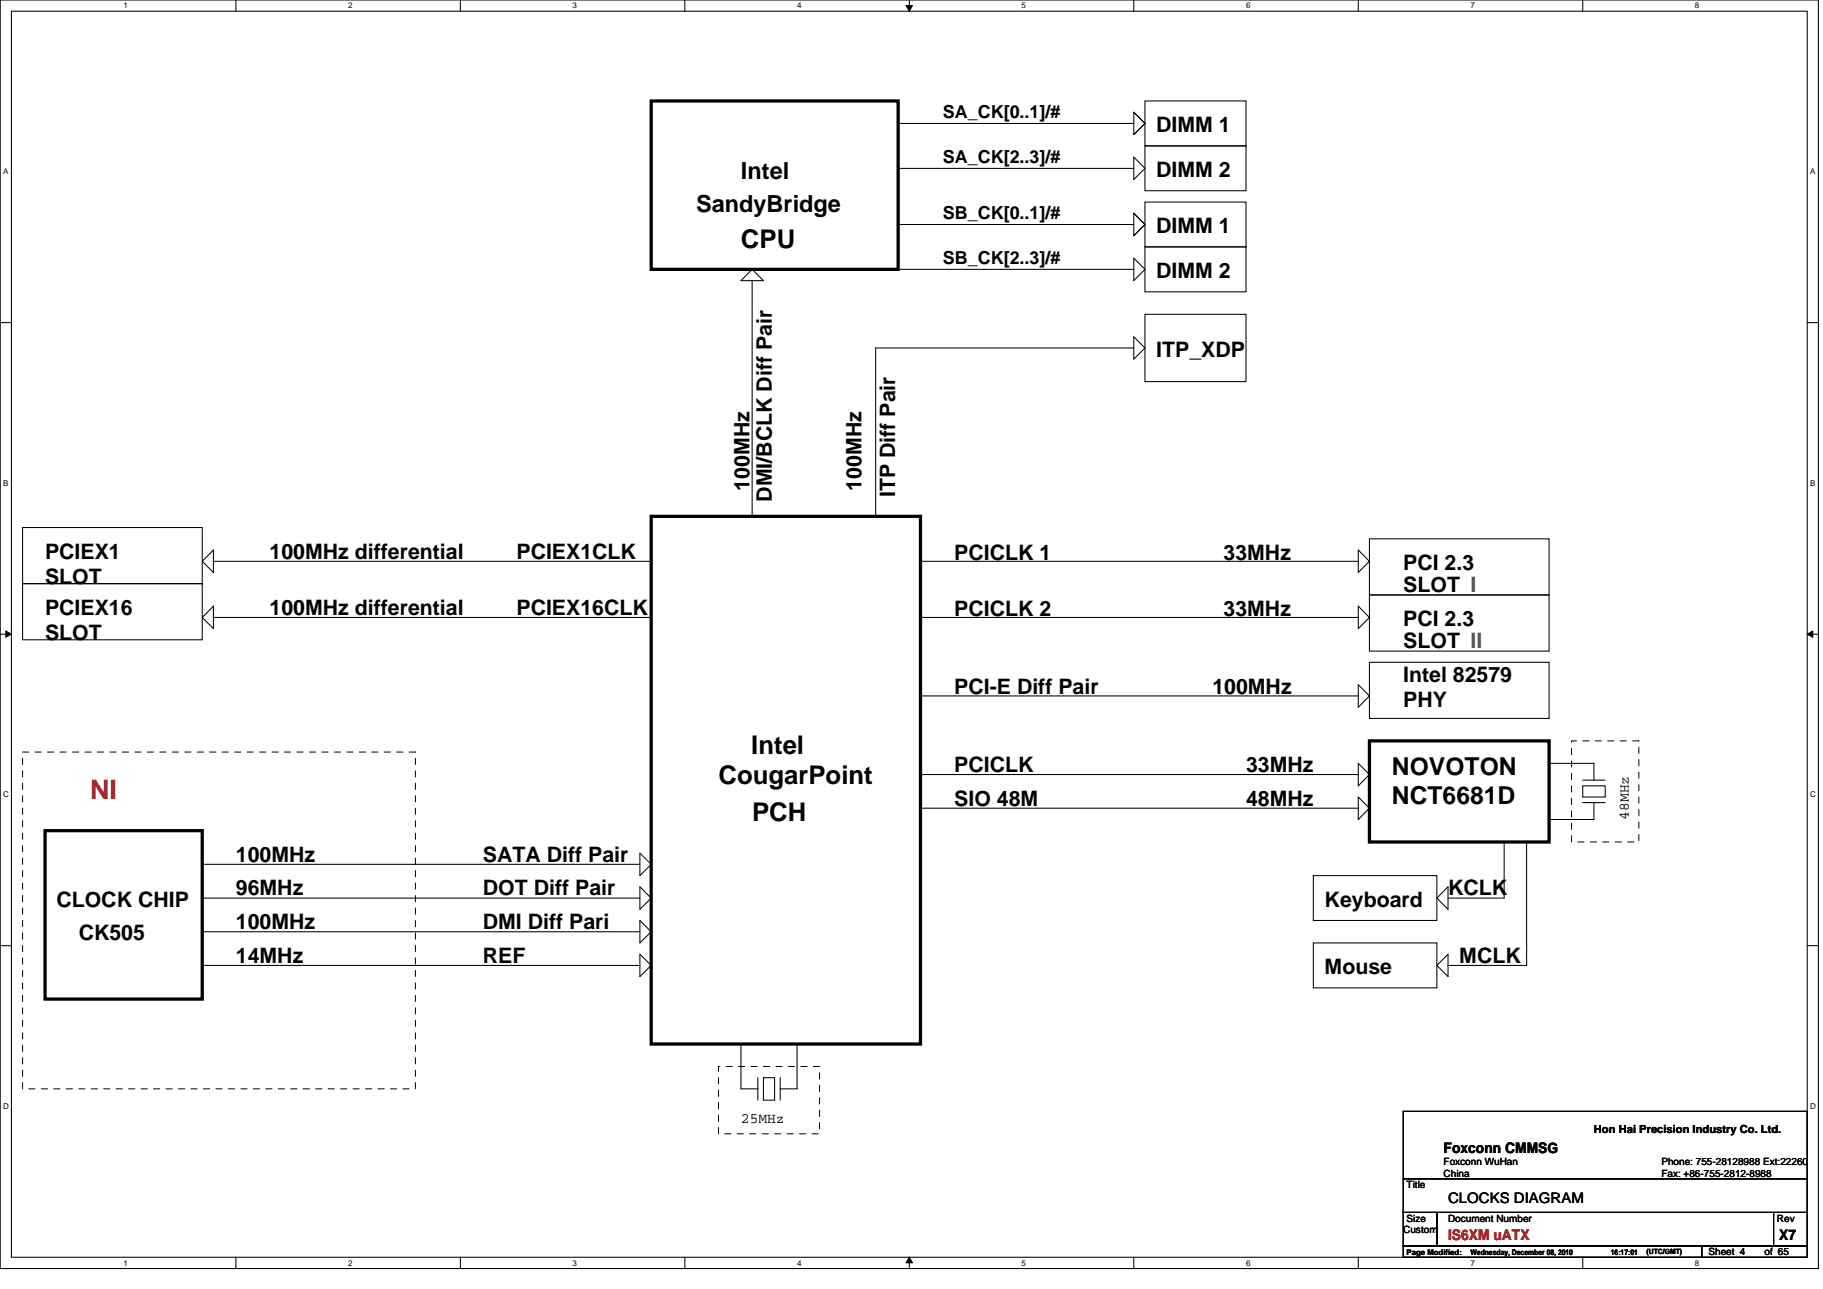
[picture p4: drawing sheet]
<svg xmlns="http://www.w3.org/2000/svg" width="297mm" height="210mm" viewBox="0 0 297 210" stroke-linecap="round" stroke-linejoin="round" font-family="sans-serif">
<path d="M0 0h296.3v206.7h-296.3zM1.9 1.8h292.6v203h-292.6z" fill="none" stroke="#000" stroke-width=".17"/>
<g fill="#fff">
<path d="M20.1 .2h.8v1.5h-.8z"/>
<path d="M20.1 205h.8v1.5h-.8z"/>
</g>
<path d="M38.4 0v1.8M38.4 204.8v1.8" fill="none" stroke="#000" stroke-width=".17"/>
<g fill="#fff">
<path d="M56.7 .2h.7v1.5h-.7z"/>
<path d="M56.7 205h.7v1.5h-.7z"/>
</g>
<path d="M75 0v1.8M75 204.8v1.8" fill="none" stroke="#000" stroke-width=".17"/>
<g fill="#fff">
<path d="M93.3 .2h.7v1.5h-.7z"/>
<path d="M93.3 205h.7v1.5h-.7z"/>
</g>
<path d="M111.6 0v1.8M111.6 204.8v1.8" fill="none" stroke="#000" stroke-width=".17"/>
<g fill="#fff">
<path d="M129.9 .2h.7v1.5h-.7z"/>
<path d="M129.9 205h.7v1.5h-.7z"/>
</g>
<path d="M148.2 0v1.8M148.2 204.8v1.8" fill="none" stroke="#000" stroke-width=".17"/>
<path d="M147.6 .9h1.1l-.5 .9zM148.2 204.8l.5 .9h-1.1z" fill="#000" stroke="#000" stroke-width=".16"/>
<g fill="#fff">
<path d="M166.5 .2h.7v1.5h-.7z"/>
<path d="M166.5 205h.7v1.5h-.7z"/>
</g>
<path d="M184.7 0v1.8M184.7 204.8v1.8" fill="none" stroke="#000" stroke-width=".17"/>
<g fill="#fff">
<path d="M203 .2h.7v1.5h-.7z"/>
<path d="M203 205h.7v1.5h-.7z"/>
</g>
<path d="M221.3 0v1.8M221.3 204.8v1.8" fill="none" stroke="#000" stroke-width=".17"/>
<g fill="#fff">
<path d="M239.6 .2h.7v1.5h-.7z"/>
<path d="M239.6 205h.7v1.5h-.7z"/>
</g>
<path d="M257.9 0v1.8M257.9 204.8v1.8" fill="none" stroke="#000" stroke-width=".17"/>
<g fill="#fff">
<path d="M276.2 .2h.7v1.5h-.7z"/>
<path d="M276.2 205h.7v1.5h-.7z"/>
<path d="M.5 27.2h.9v1.4h-.9z"/>
<path d="M294.9 27.2h.9v1.4h-.9z"/>
<path d="M.5 77.9h.9v1.5h-.9z"/>
<path d="M294.9 77.9h.9v1.5h-.9z"/>
</g>
<path d="M0 52.6h1.9M294.5 52.6h1.8" fill="none" stroke="#000" stroke-width=".17"/>
<g fill="#fff">
<path d="M.5 128.7h1v1.4h-1z"/>
<path d="M294.9 128.7h1v1.4h-1z"/>
</g>
<path d="M0 103.3h1.9M294.5 103.3h1.8" fill="none" stroke="#000" stroke-width=".17"/>
<path d="M.9 102.8l1 .5-1 .5zM294.5 103.3l.9-.5v1z" fill="#000" stroke="#000" stroke-width=".16"/>
<g fill="#fff">
<path d="M.5 179.4h1v1.5h-1z"/>
<path d="M294.9 179.4h1v1.5h-1z"/>
</g>
<g fill="none" stroke="#000" stroke-width=".17">
<path d="M184.7 18.3l1.9 1.8-1.9 1.8M184.7 18.3v3.6M186.6 16.4h16.4v7.4h-16.4zM146.3 27.4h38.4M146.3 20.1h38.4M146.3 36.6h38.4M184.7 25.6l1.9 1.8-1.9 1.9zM184.7 34.7l1.9 1.9-1.9 1.8M184.7 34.7v3.7M186.6 23.8h16.4v7.3h-16.4zM186.6 32.9h16.4v7.3h-16.4zM122.6 43.9l1.8 1.8h-3.7z"/>
<path d="M122.6 45.7v38.4M146.3 43.9h38.4M184.7 56.7h-42v27.4M184.7 42.1l1.9 1.8-1.9 1.8zM184.7 54.9l1.9 1.8-1.9 1.8zM186.6 51.2h16.4v11h-16.4zM186.6 40.2h16.4v7.3h-16.4zM3.7 95.1h29.3v9.1h-29.3zM3.7 85.9h29.3v9.2h-29.3zM34.8 98.7v3.7l-1.8-1.8zM34.8 91.4h71.3M34.8 89.6v3.7l-1.8-1.9z"/>
<path d="M150 91.4h71.3M221.3 98.7l1.8 1.9-1.8 1.8zM221.3 89.6l1.8 1.8-1.8 1.9zM223.1 96.9h29.3v9.2h-29.3zM223.1 87.8h29.3v9.1h-29.3zM34.8 100.6h71.3M150 113.4h71.3M150 100.6h71.3M221.3 111.5l1.8 1.9-1.8 1.8zM223.1 107.9h29.3v9.1h-29.3zM23.8 122.5h.1M104.3 139v3.6l1.8-1.8"/>
<path d="M150 126.2h71.3M150 131.7h71.3M221.3 124.4l1.8 1.8-1.8 1.8zM221.3 129.8l1.8 1.9-1.8 1.8zM245.1 137.2v9.1h-9.2M248.7 137.2v20.1h-12.8M252.4 124.4h7.3v2.7M257.9 127.1h3.7M257.9 130.7h3.7M257.9 128h3.7v1.8h-3.7zM259.7 130.7v2.8h-7.3M0 154.1h1.9"/>
<path d="M33 157.3h71.3M33 146.3h71.3M33 151.8h71.3M33 140.8h71.3M104.3 155.4l1.8 1.9-1.8 1.8zM104.3 144.5l1.8 1.8-1.8 1.8zM104.3 149.9l1.8 1.9-1.8 1.8zM214 142.6h20.1v7.3h-20.1zM214 153.6h20.1v7.3h-20.1zM234.1 157.3l1.8-1.9v3.7zM235.9 144.5v3.6l-1.8-1.8zM294.5 154.1h1.8"/>
<path d="M120.7 170.1v7.3h2.8M123.5 175.6v3.6M124.4 175.6h1.8v3.6h-1.8zM127.1 175.6v3.6M129.9 170.1v7.3h-2.8M228.6 181h65.9v11h-65.9zM228.6 192h65.9v5.5h-65.9zM228.6 197.5h5.5v5.5h-5.5zM234.1 197.5h54.9v5.5h-54.9zM289 197.5h5.5v5.5h-5.5zM228.6 203h48.7v1.8h-48.7zM277.3 203h17.2v1.8h-17.2z"/>
</g>
<path d="M106.1 16.4h40.2v27.5h-40.2zM106.1 84.1h43.9v86h-43.9zM7.3 135.3h25.7v27.5h-25.7zM223.1 120.7h29.3v16.5h-29.3z" fill="none" stroke="#000" stroke-width=".53"/>
<path d="M104.3 139l1.8 1.8" fill="none" stroke="#000040" stroke-width=".17"/>
<path d="M3.7 122.5h64v54.9h-64zM256.1 120.7h10.9v16.5h-10.9zM117.1 173.7h16.4v11h-16.4z" fill="none" stroke="#000" stroke-width=".16" stroke-dasharray="1 1 1 1 1 1 1 1"/>
<text font-size="4.4" fill="#f00" x="14.7" y="130.2">NI</text>
<g font-size="4.2">
<text x="120.7" y="40.5">CPU</text>
<text x="122.4" y="122.8">Intel</text>
<text x="117.1" y="127.7">CougarPoint</text>
<text x="122.6" y="133.7">PCH</text>
</g>
<g font-size="4">
<text x="226.8" y="126.2">NOVOTON</text>
<text x="226.8" y="131">NCT6681D</text>
</g>
<g font-size="3.8">
<text x="120.7" y="29.1">Intel</text>
<text x="113.4" y="34.6">SandyBridge</text>
</g>
<g font-size="3.5">
<text x="188.4" y="21.5">DIMM 1</text>
<text x="188.4" y="28.8">DIMM 2</text>
<text x="188.4" y="38">DIMM 1</text>
<text x="188.4" y="45.3">DIMM 2</text>
<text x="188.4" y="58.1">ITP_XDP</text>
<text x="122.1" y="79.9" transform="rotate(-90 122.1 79.9)">100MHz</text>
<text x="125.7" y="81.7" transform="rotate(-90 125.7 81.7)">DMI/BCLK Diff Pair</text>
<text x="140.4" y="79.9" transform="rotate(-90 140.4 79.9)">100MHz</text>
<text x="145.9" y="81" transform="rotate(-90 145.9 81)">ITP Diff Pair</text>
<text x="7.3" y="91">PCIEX1</text>
<text x="7.3" y="95.1">SLOT</text>
<text x="43.9" y="91">100MHz differential</text>
<text x="84.2" y="91">PCIEX1CLK</text>
<text x="155.5" y="91.2">PCICLK 1</text>
<text x="199.4" y="91.2">33MHz</text>
<text x="228.6" y="92.8">PCI 2.3</text>
<text x="7.3" y="100.1">PCIEX16</text>
<text x="43.9" y="100.1">100MHz differential</text>
<text x="84.2" y="100.1">PCIEX16CLK</text>
<text x="155.5" y="100.3">PCICLK 2</text>
<text x="199.4" y="100.3">33MHz</text>
<text x="228.6" y="102">PCI 2.3</text>
<text x="228.6" y="96.5">SLOT I</text>
<text x="7.3" y="104.2">SLOT</text>
<text x="228.6" y="105.6">SLOT II</text>
<text x="155.5" y="113.1">PCI-E Diff Pair</text>
<text x="197.5" y="113.1">100MHz</text>
<text x="228.6" y="111.1">Intel 82579</text>
<text x="228.6" y="115.2">PHY</text>
<text x="155.5" y="125.7">PCICLK</text>
<text x="203" y="125.7">33MHz</text>
<text x="155.5" y="131.2">SIO 48M</text>
<text x="203" y="131.2">48MHz</text>
<text x="38.4" y="140.4">100MHz</text>
<text x="78.7" y="140.4">SATA Diff Pair</text>
<text x="9.2" y="147.7">CLOCK CHIP</text>
<text x="38.4" y="145.9">96MHz</text>
<text x="78.7" y="145.9">DOT Diff Pair</text>
<text x="215.8" y="147.7">Keyboard</text>
<text x="235.9" y="145.9">KCLK</text>
<text x="12.8" y="153.2">CK505</text>
<text x="38.4" y="151.3">100MHz</text>
<text x="78.7" y="151.3">DMI Diff Pari</text>
<text x="38.4" y="156.8">14MHz</text>
<text x="78.7" y="156.8">REF</text>
<text x="215.8" y="158.7">Mouse</text>
<text x="237.8" y="156.8">MCLK</text>
</g>
<g font-size="2.9">
<text x="153.6" y="19.2">SA_CK[0..1]/#</text>
<text x="153.6" y="26.5">SA_CK[2..3]/#</text>
<text x="153.6" y="35.6">SB_CK[0..1]/#</text>
<text x="153.6" y="42.9">SB_CK[2..3]/#</text>
</g>
<g font-size="2.4">
<text x="265.4" y="133.5" transform="rotate(-90 265.4 133.5)">48MHz</text>
<text x="120.7" y="182.9">25MHz</text>
<text x="235.2" y="187.8">Foxconn CMMSG</text>
<text x="235.9" y="196">CLOCKS DIAGRAM</text>
<text x="289.9" y="202.1">X7</text>
</g>
<text font-size="2.4" fill="#f00" x="235.9" y="202.1">IS6XM uATX</text>
<text font-size="1.8" x="259.7" y="184.6">Hon Hai Precision Industry Co. Ltd.</text>
<g font-size="1.6">
<text x="235.2" y="189.8">Foxconn WuHan</text>
<text x="235.2" y="191.7">China</text>
<text x="270.7" y="189.8">Phone: 755-28128988 Ext:22260</text>
<text x="270.7" y="191.7">Fax: +86-755-2812-8988</text>
<text x="229.2" y="193.5">Title</text>
<text x="228.6" y="200.8">Custom</text>
<text x="229.2" y="199">Size</text>
<text x="235.9" y="199">Document Number</text>
<text x="289.5" y="199">Rev</text>
<text x="278.4" y="204.5">Sheet 4</text>
<text x="287.5" y="204.5">of 65</text>
</g>
<g font-size="1.3">
<text x="20.1" y="1.4">1</text>
<text x="56.7" y="1.4">2</text>
<text x="93.3" y="1.4">3</text>
<text x="129.9" y="1.4">4</text>
<text x="166.5" y="1.4">5</text>
<text x="203" y="1.4">6</text>
<text x="239.6" y="1.4">7</text>
<text x="276.2" y="1.4">8</text>
<text x=".5" y="28.4">A</text>
<text x="294.9" y="28.4">A</text>
<text x=".5" y="79.1">B</text>
<text x="294.9" y="79.1">B</text>
<text x=".5" y="129.9">C</text>
<text x="294.9" y="129.9">C</text>
<text x=".5" y="180.6">D</text>
<text x="294.9" y="180.6">D</text>
<text x="20.1" y="206.2">1</text>
<text x="56.7" y="206.2">2</text>
<text x="93.3" y="206.2">3</text>
<text x="129.9" y="206.2">4</text>
<text x="166.5" y="206.2">5</text>
<text x="203" y="206.2">6</text>
<text x="229.2" y="204.4">Page Modified:</text>
<text x="239.6" y="206.2">7</text>
<text x="239.6" y="204.4">Wednesday, December 08, 2010</text>
<text x="262.5" y="204.4">16:17:01</text>
<text x="276.2" y="206.2">8</text>
</g>
<text font-size="1.2" x="268.3" y="204.3">(UTC/GMT)</text>
</svg>
